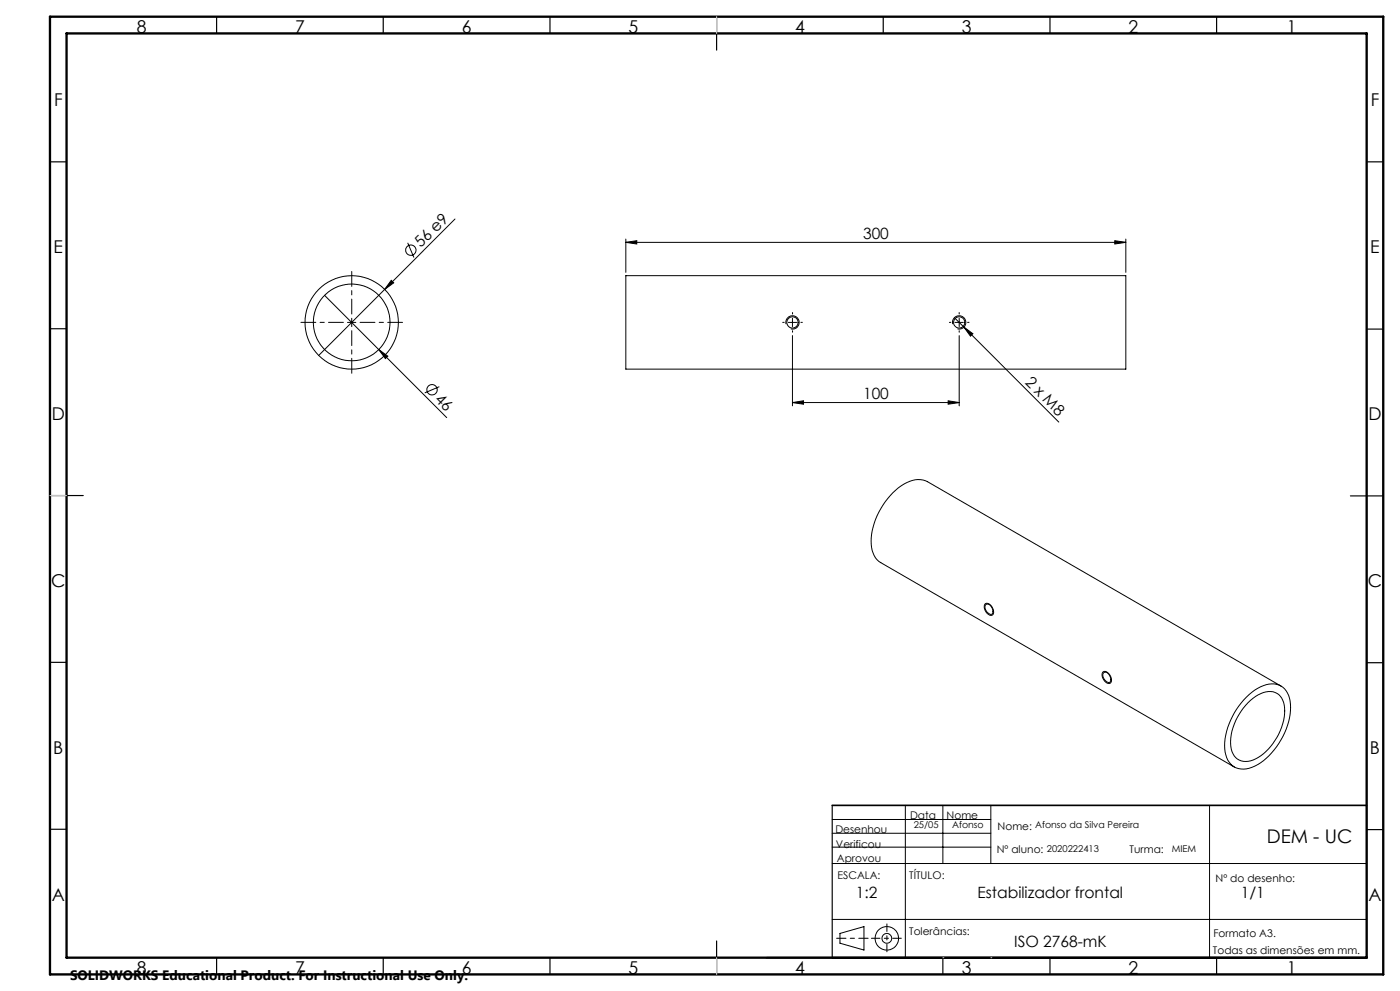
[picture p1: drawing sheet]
<svg xmlns="http://www.w3.org/2000/svg" width="420mm" height="297mm" viewBox="0 0 420 297" stroke-linecap="round" stroke-linejoin="round" font-family="sans-serif">
<g fill="none" stroke="#000" stroke-width=".3">
<path d="M122.3 72.8l1.9 4.4M136.5 65.6l-40.9 40.9M187.7 72.6l3.3-.5v1zM187.7 71.6v10M187.7 72.6h150M334.4 72.1l3.3 .5-3.3 .5zM337.7 71.6v10M97.4 88.5l16.2 16.3M104.2 96.6h2.6M105.5 95.4v2.5M117.4 84l.7 .8-2.7 1.9zM187.7 82.6h150v28h-150z"/>
<path d="M235.8 97.2a2 2 0 0 1 1.7-2.6 2 2 0 0 1 2.2 2.2 2 2 0 0 1-2.5 1.8M236.5 96.6h2.5M237.7 95.4v2.5M285.8 97.2a2 2 0 0 1 1.8-2.6 2 2 0 0 1 2.2 2.2 2 2 0 0 1-2.6 1.8M286.3 95.2l2.9 2.8M286.5 96.6h2.5M287.8 95.4v2.5M289.2 98l2.7 2-.8 .7zM289.2 98l28.4 28.5M113.6 104.8l2.7 1.9-.7 .8zM113.6 104.8l20.4 20.4M131.8 115.9l-4.4 1.9"/>
<path d="M237.7 100.6v21M287.8 100.6v21M237.7 120.6l3.4-.5v1zM237.7 120.6h50.1M284.4 120.1l3.4 .5-3.4 .5zM295.6 181a2.1 2.1 0 0 1 2.5 2.2 .97 .97 0 0 1-.6 1.2 .97 .97 0 0 1-1.2-.5 2.4 2.4 0 0 1-.7-2.9zM295.7 181.3a1.51 1.51 0 0 1 2.1 1.4 .9 .9 0 0 1-.7 1.4 2.27 2.27 0 0 1-1.4-2.8zM330.8 201.5a1.72 1.72 0 0 1 2.4 1.3 1.23 1.23 0 0 1-.6 2.1 2.67 2.67 0 0 1-1.8-3.4zM331 201.7a1.46 1.46 0 0 1 2.1 1.3 .95 .95 0 0 1-.6 1.5 2.27 2.27 0 0 1-1.5-2.8zM373.9 208.9a10.6 10.6 0 0 1 9.1-3.8 5.9 5.9 0 0 1 4.1 5.9 21.4 21.4 0 0 1-10.7 18.6 5.6 5.6 0 0 1-8.4-2.6 15.8 15.8 0 0 1 1.7-12.2l1.9-3.2zM374.4 210.6a9 9 0 0 1 7.5-3.3 5.1 5.1 0 0 1 3.5 5.7 17.6 17.6 0 0 1-9.5 14.8 4.6 4.6 0 0 1-6.6-4.1 17.3 17.3 0 0 1 5.1-13.1zM384.3 205.6l-106.1-61.2a7.5 7.5 0 0 0-7.8 1.2 21.6 21.6 0 0 0-9 17.6 6.5 6.5 0 0 0 2.8 5.4l106.1 61.3"/>
<path d="M249.7 258.8h160.3M249.7 249.7h47.6M249.7 245.6h47.6M249.7 253.9h47.6M271.6 241.4v45.6M282.9 241.4v17.4M297.3 241.4v17.4M362.9 241.4v45.6M249.7 275.6h160.3M252 279.7l7.2-2v7l-7.2-2z"/>
<circle cx="123.2" cy="75" r="1.57"/>
<circle cx="105.5" cy="96.6" r="11.5"/>
<circle cx="105.5" cy="96.6" r="14"/>
<circle cx="237.7" cy="96.6" r="1.7"/>
<circle cx="287.7" cy="96.6" r="1.7"/>
<circle cx="129.6" cy="116.8" r="1.56"/>
<circle cx="266" cy="281.2" r="1.46"/>
<circle cx="266.1" cy="281.2" r="3.5"/>
</g>
<path d="M103 96.6h-12.7M105.5 94.1v-12.7M105.5 99.1v12.8M108 96.6h12.8" fill="none" stroke="#000" stroke-width=".3" stroke-dasharray="15.2 1.3 1.3 1.3" stroke-dashoffset="10.8"/>
<path d="M261.4 281.2h9" fill="none" stroke="#000" stroke-width=".3" stroke-dasharray="15.2 1.3 1.3 1.3" stroke-dashoffset="12.7"/>
<path d="M266.1 276.9v8.3" fill="none" stroke="#000" stroke-width=".3" stroke-dasharray="15.2 1.3 1.3 1.3" stroke-dashoffset="13"/>
<path d="M260.4 281.2h-9.4" fill="none" stroke="#000" stroke-width=".3" stroke-dasharray="15.2 1.3 1.3 1.3" stroke-dashoffset="12.4"/>
<g fill="none" stroke="#000" stroke-width=".35">
<path d="M65 5v5M115 5v5M165 5v5M215 5v10M265 5v5M315 5v5M365 5v5M15 48.5h5M410 48.5h5M15 98.5h5M410 98.6h5M15 148.5h10"/>
<path d="M405.1 148.6h9.9M15 198.5h5M410 198.6h5M15 248.5h5M249.7 241.4v45.6M410 248.6h5M410 241.4v45.6M65 287v5M115 287v5M165 287v5M215 282v10M282.9 287v5"/>
<path d="M315 287v5M365 287v5"/>
</g>
<path d="M249.7 241.4h160.3M230 287h180" fill="none" stroke="#000" stroke-width=".5"/>
<path d="M15 5h400v287h-400zM20 10h390v277h-390z" fill="none" stroke="#000" stroke-width=".7"/>
<path d="M282.9 287h.1M297.3 287h.1" fill="none" stroke="#c0c0c0" stroke-width=".3"/>
<path d="M215 5v5M15 148.5h5M215 287v5" fill="none" stroke="#c0c0c0" stroke-width=".35"/>
<path d="M235.3 96.6h-.5M237.8 94.1v-.4M237.8 99.1v.5M240.3 96.6h.4M285.3 96.6h-.5M287.8 94.1v-.4M287.8 99.1v.5M290.3 96.6h.4" fill="none" stroke="#000" stroke-width=".3" stroke-dasharray="15.2 1.3 1.3 1.3"/>
<g fill="#000">
<path d="M117.4 84l.7 .8-2.7 1.9zM289.2 98l2.7 2-.8 .7zM113.6 104.8l2.7 1.9-.7 .8z"/>
<path d="M334.4 72.1l3.3 .5-3.3 .5zM187.7 72.6l3.3-.5v1z"/>
<path d="M237.7 120.6l3.4-.5v1zM284.4 120.1l3.4 .5-3.4 .5z"/>
</g>
<text font-size="5.6" x="380" y="252.6">DEM - UC</text>
<g font-size="5.3">
<text x="41" y="9.9">8</text>
<text x="88.5" y="9.9">7</text>
<text x="138.5" y="9.9">6</text>
<text x="188.5" y="9.9">5</text>
<text x="238.5" y="9.9">4</text>
<text x="288.5" y="9.9">3</text>
<text x="338.5" y="9.9">2</text>
<text x="386" y="9.9">1</text>
<text x="16.2" y="31.7">F</text>
<text x="411.2" y="31.7">F</text>
<text x="16.1" y="75.9">E</text>
<text x="411.1" y="75.9">E</text>
<text x="15.5" y="125.9">D</text>
<text x="410.5" y="125.9">D</text>
<text x="15.4" y="175.9">C</text>
<text x="410.4" y="175.9">C</text>
<text x="16" y="225.9">B</text>
<text x="411" y="225.9">B</text>
<text x="15.5" y="270.2">A</text>
<text x="410.5" y="270.2">A</text>
<text x="41" y="291.9">8</text>
<text x="88.5" y="291.9">7</text>
<text x="138.5" y="291.9">6</text>
<text x="188.5" y="291.9">5</text>
<text x="238.5" y="291.9">4</text>
<text x="288.5" y="291.9">3</text>
<text x="338.5" y="291.9">2</text>
<text x="386" y="291.9">1</text>
</g>
<g font-size="4.7">
<text x="258.9" y="71.6">300</text>
<text x="126.3" y="74.4" transform="rotate(-45 126.3 74.4)">56 e9</text>
<text x="130.2" y="119.8" transform="rotate(45 130.2 119.8)">46</text>
<text x="258.9" y="119.6">100</text>
<text x="307.3" y="114.8" transform="rotate(45 307.3 114.8)">2 x M8</text>
<text x="256.8" y="269.2">1:2</text>
<text x="293.3" y="269.2">Estabilizador frontal</text>
<text x="372.2" y="269.2">1/1</text>
<text x="304.2" y="284">ISO 2768-mK</text>
</g>
<text font-size="4.1" x="21" y="293.7">SOLIDWORKS Educational Product. For Instructional Use Only.</text>
<g font-size="3.2">
<text x="273" y="245.6">Data</text>
<text x="284" y="245.6">Nome</text>
<text x="250.6" y="249.7">Desenhou</text>
<text x="299.3" y="248.8">Nome:</text>
<text x="250.8" y="254.1">Verificou</text>
<text x="299" y="255.8">Nº aluno:</text>
<text x="338.9" y="255.8">Turma:</text>
<text x="251.1" y="258.3">Aprovou</text>
<text x="251.3" y="263.4">ESCALA:</text>
<text x="272.8" y="263.4">TÍTULO:</text>
<text x="364.7" y="264.4">Nº do desenho:</text>
<text x="272.8" y="280.2">Tolerâncias:</text>
<text x="364" y="280.7">Formato A3.</text>
<text x="363.9" y="285.8">Todas as dimensões em mm.</text>
</g>
<g font-size="2.8">
<text x="274.1" y="248.2">25/05</text>
<text x="285.6" y="248.2">Afonso</text>
<text x="310.6" y="248.3">Afonso da Silva Pereira</text>
<text x="314.1" y="255.5">2020222413</text>
<text x="351.5" y="255.5">MIEM</text>
</g>
</svg>
